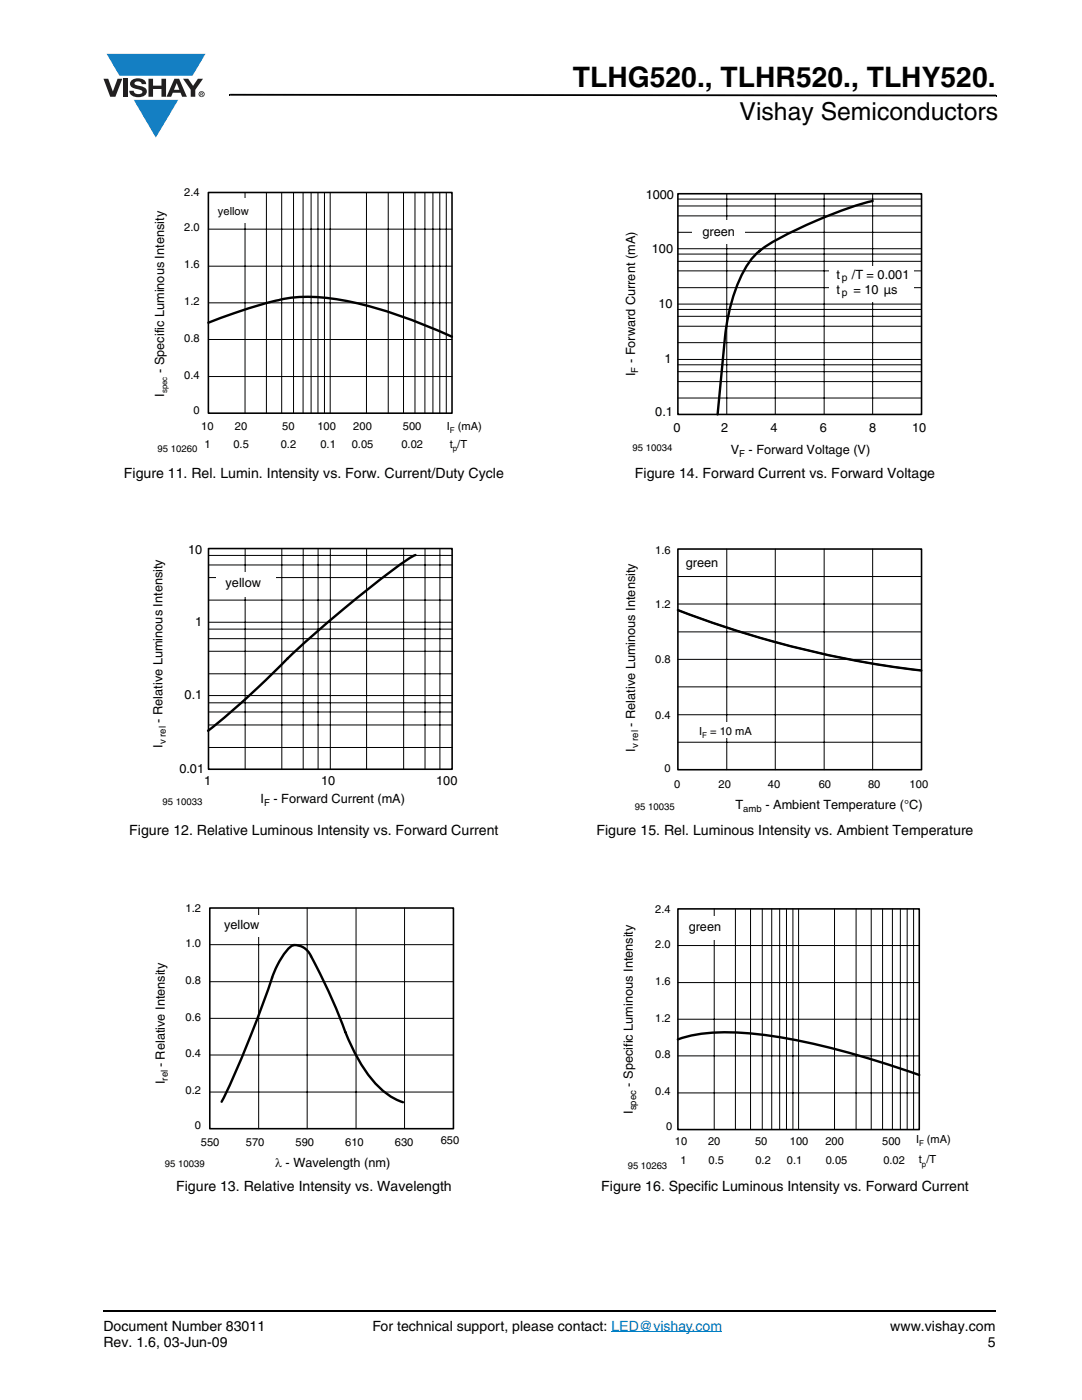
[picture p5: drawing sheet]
<svg xmlns="http://www.w3.org/2000/svg" width="216mm" height="279mm" viewBox="0 0 216 279" stroke-linecap="round" stroke-linejoin="round" font-family="sans-serif">
<g fill="#147fc3">
<path d="M21.3 10.7h19.7l-2.6 4.4h-1.1h-13.5z"/>
<path d="M26.7 19.9h8.9l-4.5 7.6z"/>
</g>
<g fill="#231f20">
<path d="M20.6 15.7h1l.9 2.5 1-2.5h.9l-1.4 3.6h-1z"/>
<path d="M24.6 15.7h.9v3.6h-.9z"/>
<path d="M26.3 16a2.1 2.1 0 0 1 2.8 .4l.1 .4h-.9a.79 .79 0 0 0-.7-.6 .79 .79 0 0 0-.8 .5l.3 .2 1 .3a1.08 1.08 0 0 1 1.2 1 1.08 1.08 0 0 1-1.1 1.1 1.73 1.73 0 0 1-2.4-1.2h.9a.96 .96 0 0 0 .8 .7 .96 .96 0 0 0 .9-.5 1.31 1.31 0 0 0-1.2-.6 1.03 1.03 0 0 1-1.1-.5 1.03 1.03 0 0 1 .2-1.2z"/>
<path d="M29.6 15.7h.9v1.4h1.7v-1.4h.9v3.6h-.9v-1.5h-1.7v1.5h-.9z"/>
<path d="M36.5 15.7h1.1l.9 1.4 1-1.4h1l-1.5 2.2v1.4h-.9v-1.4z"/>
<path d="M35.3 16.6l.5 1.3h-1.1zM34.8 15.7l-1.6 3.6h1l.3-.8h1.5l.3 .8h1l-1.6-3.6z"/>
<path d="M39.8 18.8a.46 .46 0 0 1 .9 0 .46 .46 0 0 1-.9 0zM39.6 18.8a.6 .6 0 0 0 1.2 0 .6 .6 0 0 0-1.2 0z"/>
<path d="M40.1 18.6h.2v.1h-.2zM40 18.5v.6h.1v-.3l.4 .3-.2-.3 .2-.1-.1-.2z"/>
</g>
<path d="M45.7 18.7h.2v.4h-.2zM45.9 18.7l152.9 .2v.3l-152.9-.1zM198.8 18.9h.1v.3h-.1zM20.5 261.5h.1v.4h-.1z" fill="#000"/>
<path d="M20.6 261.7h178.2" fill="none" stroke="#000" stroke-width=".36"/>
<path d="M122 265.8h22.1" fill="none" stroke="#007ec4" stroke-width=".2"/>
<path d="M41.6 38.4h48.6v44.1h-48.6z" fill="none" stroke="#000" stroke-width=".32"/>
<g fill="none" stroke="#000" stroke-width=".2">
<path d="M48.9 38.4v44.1M53.2 38.4v44.1M56.2 38.4v44.1M58.6 38.4v44.1M60.5 38.4v44.1M62.1 38.4v44.1M63.4 38.4v44.1M64.7 38.4v44.1M65.9 38.4v44.1M73.1 38.4v44.1M77.5 38.4v44.1M80.5 38.4v44.1"/>
<path d="M82.8 38.4v44.1M84.8 38.4v44.1M86.4 38.4v44.1M87.8 38.4v44.1M89.1 38.4v44.1M41.6 53.1h48.6M41.6 45.7h48.6M41.6 75.1h48.6M41.6 67.8h48.6M41.6 60.4h48.6"/>
</g>
<path d="M55.7 59.9a103.2 103.2 0 0 0-14.1 4.5M55.8 59.8a34.4 34.4 0 0 1 15.4 .7 101.7 101.7 0 0 1 19 6.7" fill="none" stroke="#000" stroke-width=".48"/>
<path d="M42.5 39.5h9.9v5h-9.9z" fill="#fff"/>
<path d="M41.6 109.5h48.6v44h-48.6z" fill="none" stroke="#000" stroke-width=".32"/>
<g fill="none" stroke="#000" stroke-width=".2">
<path d="M41.6 110.8h48.6M41.6 112.8h48.6M41.6 115.3h48.6M41.6 119.8h48.6M48.9 109.5v44M56.2 109.5v44M60.5 109.5v44M63.5 109.5v44M65.9 109.5v44M73.1 109.5v44M80.5 109.5v44M84.8 109.5v44"/>
<path d="M87.8 109.5v44M41.6 124.2h48.6M41.6 138.8h48.6M41.6 125.6h48.6M41.6 127.5h48.6M41.6 130h48.6M41.6 134.5h48.6M41.6 140.3h48.6M41.6 142.1h48.6M41.6 144.7h48.6M41.6 149.2h48.6"/>
</g>
<path d="M82.9 110.8a89.3 89.3 0 0 0-12.7 9.4l-7 5.9-5.8 5.3M57.4 131.4a174.1 174.1 0 0 1-15.9 14.4" fill="none" stroke="#000" stroke-width=".48"/>
<path d="M43.1 114.2h11.9v4.8h-11.9z" fill="#fff"/>
<path d="M41.9 181.2h48.6v44.1h-48.6z" fill="none" stroke="#000" stroke-width=".32"/>
<path d="M41.9 195.9h48.6M41.9 188.5h48.6M51.6 181.2v44.1M61.3 181.2v44.1M71 181.2v44.1M80.7 181.2v44.1M41.9 217.9h48.6M41.9 210.6h48.6M41.9 203.2h48.6" fill="none" stroke="#000" stroke-width=".2"/>
<path d="M44.2 219.9a240.6 240.6 0 0 0 10.6-26.2 12.9 12.9 0 0 1 3.5-5 3.5 3.5 0 0 1 3.9 2.4 133.4 133.4 0 0 1 7.4 16.5 25.2 25.2 0 0 0 8 11l2.8 1.4" fill="none" stroke="#000" stroke-width=".48"/>
<path d="M43.1 182.7h10.5v4.2h-10.5z" fill="#fff"/>
<path d="M135.3 38.7h48.6v44h-48.6z" fill="none" stroke="#000" stroke-width=".32"/>
<g fill="none" stroke="#000" stroke-width=".2">
<path d="M135.3 39.7h48.6M145 38.7v44M154.7 38.7v44M164.4 38.7v44M174.1 38.7v44M135.3 46.4h48.6M135.3 43.1h48.6M135.3 41.1h48.6M135.3 57.4h48.6M135.3 54.1h48.6M135.3 52.2h48.6M135.3 50.7h48.6"/>
<path d="M135.3 49.6h48.6M135.3 68.4h48.6M135.3 65.1h48.6M135.3 63.1h48.6M135.3 61.8h48.6M135.3 79.4h48.6M135.3 76.2h48.6M135.3 74.2h48.6M135.3 72.8h48.6M135.3 60.7h48.6M135.3 71.7h48.6"/>
</g>
<path d="M151.6 50a16.8 16.8 0 0 0-4.8 7.8 41.6 41.6 0 0 0-2.2 9.7l-1.4 15.2M174.1 40.1a85.9 85.9 0 0 0-21.6 9.2l-.9 .8" fill="none" stroke="#000" stroke-width=".48"/>
<g fill="#fff">
<path d="M138.1 44h10.5v4.7h-10.5z"/>
<path d="M165.4 53.1h16.9v7.1h-16.9z"/>
</g>
<path d="M135.3 109.6h48.6v44h-48.6zM135.3 121.8a200.4 200.4 0 0 0 48.5 12" fill="none" stroke="#000" stroke-width=".32"/>
<path d="M135.3 115.1h48.6M145 109.6v44M154.7 109.6v44M164.4 109.6v44M174.1 109.6v44M135.3 137.1h48.6M135.3 131.6h48.6M135.3 126.1h48.6M135.3 120.5h48.6M135.3 148.1h48.6M135.3 142.6h48.6" fill="none" stroke="#000" stroke-width=".2"/>
<path d="M135.3 121.8a200.4 200.4 0 0 0 48.5 12" fill="none" stroke="#000" stroke-width=".48"/>
<path d="M137.9 144.1h13.6v3.1h-13.6z" fill="#fff"/>
<path d="M135.3 181.4h48.1v44h-48.1z" fill="none" stroke="#000" stroke-width=".32"/>
<g fill="none" stroke="#000" stroke-width=".2">
<path d="M135.3 196.1h48.1M135.3 188.7h48.1M142.5 181.4v44M146.7 181.4v44M149.8 181.4v44M152.1 181.4v44M154 181.4v44M155.6 181.4v44M156.9 181.4v44M158.2 181.4v44M159.3 181.4v44M166.5 181.4v44"/>
<path d="M170.8 181.4v44M173.8 181.4v44M176.1 181.4v44M178.1 181.4v44M179.7 181.4v44M181 181.4v44M182.3 181.4v44M135.3 218.1h48.1M135.3 210.7h48.1M135.3 203.4h48.1"/>
</g>
<path d="M135.3 207.4a33.2 33.2 0 0 1 14.6-1.1 139.5 139.5 0 0 1 30.5 7.2l3 1" fill="none" stroke="#000" stroke-width=".47"/>
<path d="M136.5 182.7h8.4v4.8h-8.4z" fill="#fff"/>
<text font-size="5.6" x="114.3" y="17.4">TLHG520., TLHR520., TLHY520.</text>
<text font-size="4.9" x="147.6" y="24">Vishay Semiconductors</text>
<g font-size="2.8">
<text x="24.7" y="95.4">Figure 11. Rel. Lumin. Intensity vs. Forw. Current/Duty Cycle</text>
<text x="126.7" y="95.4">Figure 14. Forward Current vs. Forward Voltage</text>
<text x="25.8" y="166.6">Figure 12. Relative Luminous Intensity vs. Forward Current</text>
<text x="119" y="166.6">Figure 15. Rel. Luminous Intensity vs. Ambient Temperature</text>
<text x="35.1" y="237.8">Figure 13. Relative Intensity vs. Wavelength</text>
<text x="120" y="237.8">Figure 16. Specific Luminous Intensity vs. Forward Current</text>
<text x="20.6" y="265.6">Document Number 83011</text>
<text x="20.6" y="268.8">Rev. 1.6, 03-Jun-09</text>
<text x="74.3" y="265.6">For technical support, please contact: LED@vishay.com</text>
<text x="177.7" y="265.6">www.vishay.com</text>
<text x="197.1" y="268.8">5</text>
</g>
<g font-size="2.5">
<text x="128.9" y="39.7">1000</text>
<text x="140.1" y="47.2">green</text>
<text x="130.1" y="50.4">100</text>
<text x="166.9" y="58.6">t</text>
<text x="166.9" y="55.7">t</text>
<text x="170" y="55.7">/T = 0.001</text>
<text x="170.3" y="58.6">= 10 µs</text>
<text x="131.4" y="61.5">10</text>
<text x="32.7" y="74.5" transform="rotate(-90 32.7 74.5)">- Specific Luminous Intensity</text>
<text x="126.7" y="75.1" transform="rotate(-90 126.7 75.1)">I</text>
<text x="126.7" y="72.5" transform="rotate(-90 126.7 72.5)">- Forward Current (mA)</text>
<text x="132.6" y="72.5">1</text>
<text x="32.7" y="79.2" transform="rotate(-90 32.7 79.2)">I</text>
<text x="130.8" y="83.1">0.1</text>
<text x="134.4" y="86.2">0</text>
<text x="143.9" y="86.2">2</text>
<text x="153.8" y="86.2">4</text>
<text x="163.6" y="86.2">6</text>
<text x="173.5" y="86.2">8</text>
<text x="182" y="86.2">10</text>
<text x="145.8" y="90.6">V</text>
<text x="149.4" y="90.6">- Forward Voltage (V)</text>
<text x="37.5" y="110.6">10</text>
<text x="136.8" y="113.2">green</text>
<text x="45" y="117.2">yellow</text>
<text x="39" y="125">1</text>
<text x="36.8" y="139.6">0.1</text>
<text x="32.4" y="149.2" transform="rotate(-90 32.4 149.2)">I</text>
<text x="32.4" y="144.2" transform="rotate(-90 32.4 144.2)">- Relative Luminous Intensity</text>
<text x="126.7" y="145" transform="rotate(-90 126.7 145)">- Relative Luminous Intensity</text>
<text x="35.8" y="154.3">0.01</text>
<text x="126.7" y="150" transform="rotate(-90 126.7 150)">I</text>
<text x="40.7" y="156.6">1</text>
<text x="52" y="160.2">I</text>
<text x="54.6" y="160.2">- Forward Current (mA)</text>
<text x="64.1" y="156.6">10</text>
<text x="87" y="156.6">100</text>
<text x="146.8" y="161.5">T</text>
<text x="152.7" y="161.5">- Ambient Temperature (°C)</text>
<text x="44.7" y="185.5">yellow</text>
<text x="137.4" y="185.9">green</text>
<text x="32.9" y="213" transform="rotate(-90 32.9 213)">- Relative Intensity</text>
<text x="32.9" y="216.4" transform="rotate(-90 32.9 216.4)">I</text>
<text x="126.3" y="216.9" transform="rotate(-90 126.3 216.9)">- Specific Luminous Intensity</text>
<text x="126.3" y="222.3" transform="rotate(-90 126.3 222.3)">I</text>
<text x="54.9" y="232.9">λ - Wavelength (nm)</text>
</g>
<g font-size="2.2">
<text x="36.8" y="39.2">2.4</text>
<text x="36.8" y="46.2">2.0</text>
<text x="43.5" y="42.8">yellow</text>
<text x="36.8" y="53.6">1.6</text>
<text x="36.8" y="60.9">1.2</text>
<text x="36.8" y="68.2">0.8</text>
<text x="36.8" y="75.6">0.4</text>
<text x="38.6" y="82.5">0</text>
<text x="40.2" y="85.8">10</text>
<text x="40.8" y="89.4">1</text>
<text x="46.6" y="89.4">0.5</text>
<text x="46.9" y="85.8">20</text>
<text x="56" y="89.4">0.2</text>
<text x="56.3" y="85.8">50</text>
<text x="63.3" y="85.8">100</text>
<text x="63.9" y="89.4">0.1</text>
<text x="70.2" y="89.4">0.05</text>
<text x="70.5" y="85.8">200</text>
<text x="80.1" y="89.4">0.02</text>
<text x="80.4" y="85.8">500</text>
<text x="89.2" y="85.7">I</text>
<text x="89.7" y="89.3">t /T</text>
<text x="91.4" y="85.7">(mA)</text>
<text x="130.8" y="110.7">1.6</text>
<text x="130.8" y="121.3">1.2</text>
<text x="130.8" y="132.4">0.8</text>
<text x="130.8" y="143.4">0.4</text>
<text x="139.5" y="146.6">I</text>
<text x="141.7" y="146.6">= 10 mA</text>
<text x="132.6" y="154">0</text>
<text x="134.5" y="157.2">0</text>
<text x="143.4" y="157.2">20</text>
<text x="153.2" y="157.2">40</text>
<text x="163.4" y="157.2">60</text>
<text x="173.2" y="157.2">80</text>
<text x="181.5" y="157.2">100</text>
<text x="37" y="182">1.2</text>
<text x="130.7" y="182.1">2.4</text>
<text x="37" y="189">1.0</text>
<text x="130.7" y="189.2">2.0</text>
<text x="37" y="196.4">0.8</text>
<text x="130.7" y="196.6">1.6</text>
<text x="37" y="203.7">0.6</text>
<text x="130.7" y="203.9">1.2</text>
<text x="37" y="211">0.4</text>
<text x="130.7" y="211.2">0.8</text>
<text x="37" y="218.4">0.2</text>
<text x="130.7" y="218.6">0.4</text>
<text x="38.9" y="225.3">0</text>
<text x="132.9" y="225.5">0</text>
<text x="40.1" y="228.6">550</text>
<text x="49.1" y="228.6">570</text>
<text x="59" y="228.6">590</text>
<text x="68.9" y="228.6">610</text>
<text x="78.8" y="228.6">630</text>
<text x="87.9" y="228.4">650</text>
<text x="134.7" y="228.6">10</text>
<text x="135.8" y="232.3">1</text>
<text x="141.3" y="228.6">20</text>
<text x="141.4" y="232.3">0.5</text>
<text x="150.7" y="228.6">50</text>
<text x="150.7" y="232.3">0.2</text>
<text x="157" y="232.3">0.1</text>
<text x="157.6" y="228.6">100</text>
<text x="164.7" y="228.6">200</text>
<text x="164.8" y="232.3">0.05</text>
<text x="176" y="228.6">500</text>
<text x="176.3" y="232.3">0.02</text>
<text x="182.8" y="228.1">I</text>
<text x="183.4" y="232.2">t /T</text>
<text x="185" y="228.1">(mA)</text>
</g>
<g font-size="2.1">
<text x="167.9" y="56.1">p</text>
<text x="167.9" y="59.1">p</text>
</g>
<g font-size="1.9">
<text x="127.4" y="74.4" transform="rotate(-90 127.4 74.4)">F</text>
<text x="31.5" y="90.2">95 10260</text>
<text x="126.2" y="90.1">95 10034</text>
<text x="147.5" y="91.3">F</text>
<text x="33.1" y="148.5" transform="rotate(-90 33.1 148.5)">v rel</text>
<text x="127.4" y="149.3" transform="rotate(-90 127.4 149.3)">v rel</text>
<text x="32.4" y="160.6">95 10033</text>
<text x="52.7" y="160.9">F</text>
<text x="126.7" y="161.6">95 10035</text>
<text x="148.3" y="162.1">amb</text>
<text x="33.5" y="215.7" transform="rotate(-90 33.5 215.7)">rel</text>
<text x="126.9" y="221.6" transform="rotate(-90 126.9 221.6)">spec</text>
<text x="32.9" y="233">95 10039</text>
<text x="125.3" y="233.3">95 10263</text>
</g>
<g font-size="1.6">
<text x="33.4" y="78.5" transform="rotate(-90 33.4 78.5)">spec</text>
<text x="89.8" y="86.4">F</text>
<text x="90.4" y="90">p</text>
<text x="140.1" y="147.3">F</text>
<text x="183.4" y="228.8">F</text>
<text x="184" y="232.8">p</text>
</g>
</svg>
